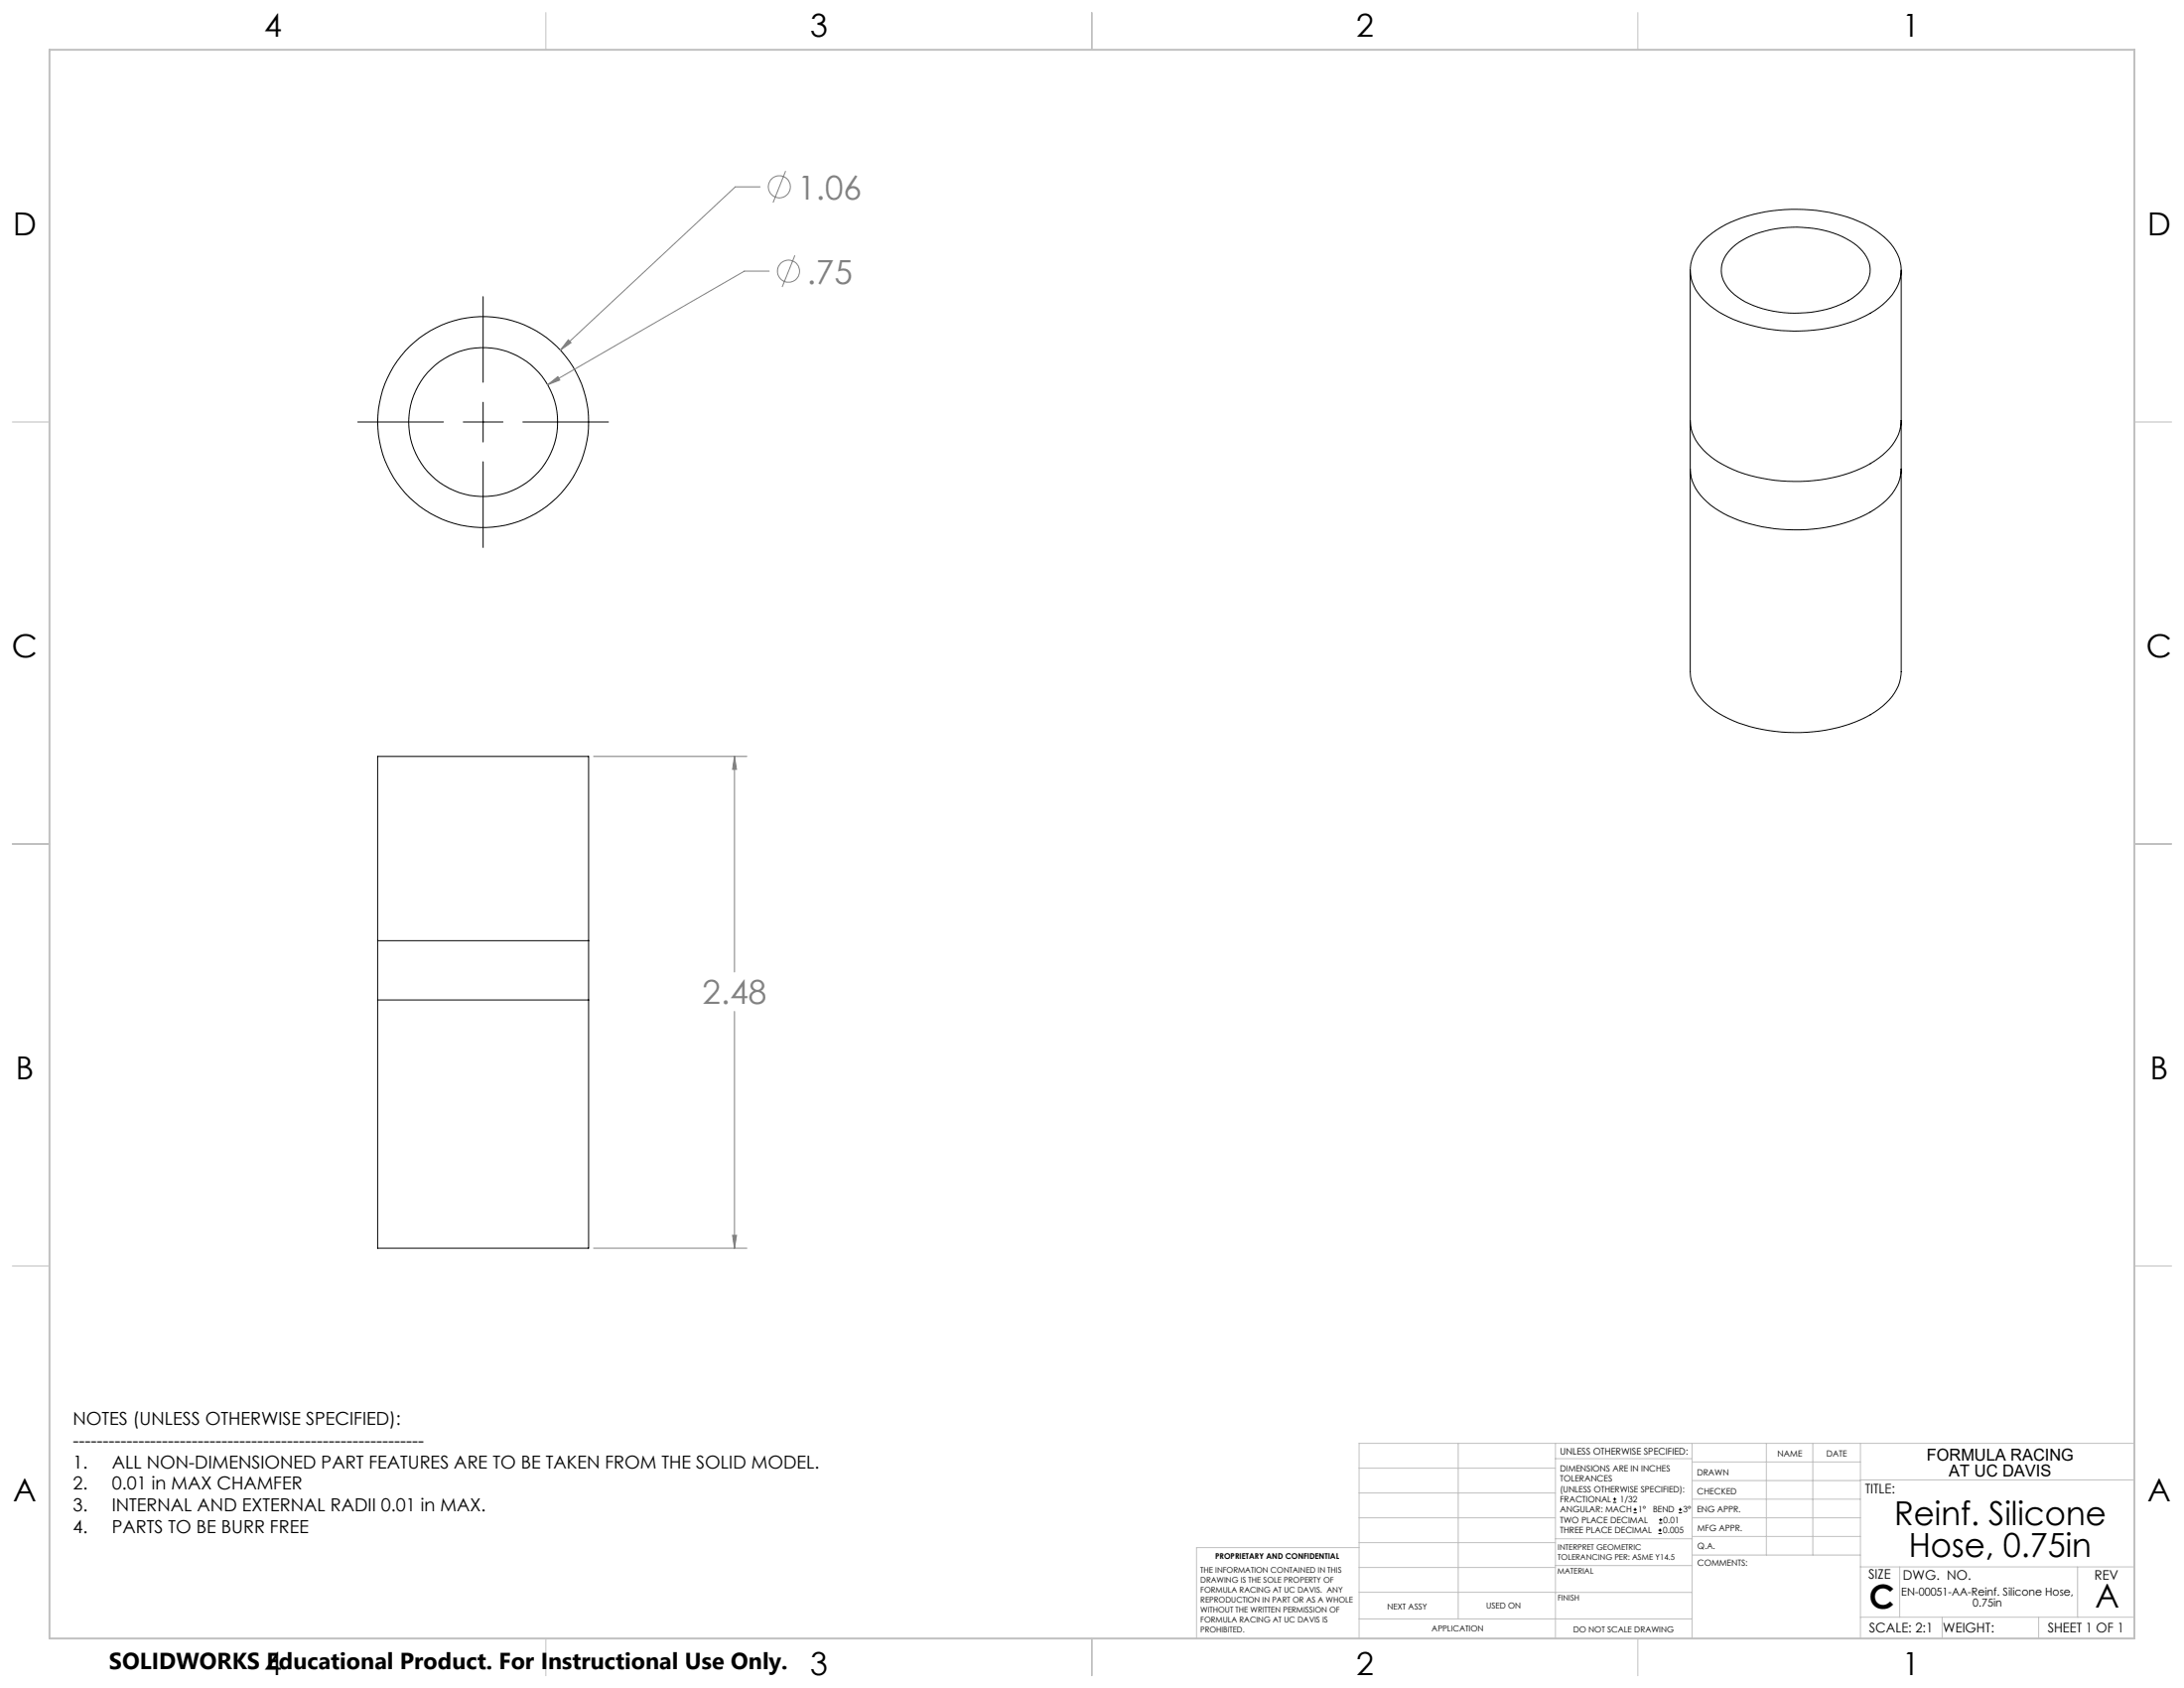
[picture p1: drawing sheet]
<svg xmlns="http://www.w3.org/2000/svg" width="559mm" height="432mm" viewBox="0 0 559 432" stroke-linecap="round" stroke-linejoin="round" font-family="sans-serif">
<g fill="none" stroke="#000" stroke-width=".25">
<path d="M123.6 75.9v21.9M432.5 69.1v102.7a11.7 11.7 0 0 0 5.2 9.2 36.8 36.8 0 0 0 23 6.4 36.1 36.1 0 0 0 20-6 12.4 12.4 0 0 0 5.7-9.6v-102.7M436.3 61.1a31.8 31.8 0 0 1 18.6-7.3 39.9 39.9 0 0 1 24.2 4.7 14 14 0 0 1 7.3 9.4 11.1 11.1 0 0 1-4.7 10 34.8 34.8 0 0 1-21 6.8 39.7 39.7 0 0 1-20.9-4.9 14.2 14.2 0 0 1-7.3-9.5 10.7 10.7 0 0 1 3.8-9.2zM443.4 63.2a25.4 25.4 0 0 1 17.8-5 23.2 23.2 0 0 1 14.7 5.4 7.3 7.3 0 0 1-.4 11.4 23.7 23.7 0 0 1-15 5.1 25.6 25.6 0 0 1-16.7-4.7 7.4 7.4 0 0 1-2.3-10zM91.5 107.9h22M118.5 107.9h10.2M123.6 102.9v10.2M123.6 118.1v22M133.8 107.9h21.9M432.5 107.6a11.7 11.7 0 0 0 5.2 9.2 36.8 36.8 0 0 0 23 6.4 36.1 36.1 0 0 0 20-6 12.4 12.4 0 0 0 5.7-9.6M432.5 120a11.8 11.8 0 0 0 5.2 9.2 35.6 35.6 0 0 0 21.3 6.3 36.9 36.9 0 0 0 21.7-6 12.4 12.4 0 0 0 5.7-9.5M96.6 193.5h54v125.8h-54z"/>
<path d="M96.6 240.6h54M96.6 255.8h54M412.7 384.3h.9M412.7 383.5h.9M413.1 383.1v.8M418 387h.8M418 386.2h.8M418.4 385.7v.9M424.3 392.3h.9M424.3 391.4h.9M424.5 389.6h.8M424.5 388.8h.8"/>
<path d="M424.7 391v.9M424.9 388.4v.8M429.5 387h.9M429.5 386.2h.9M429.9 385.7v.9"/>
<circle cx="123.6" cy="108" r="27"/>
<circle cx="123.6" cy="108" r="19"/>
</g>
<g fill="none" stroke="#808080" stroke-width=".25">
<path d="M194.5 47.8h-6.4l-44.7 41.8M201 43.7l-3.2 8.1M196.8 69.4h-6.3l-50.4 29M203.4 65.3l-3.3 8.1M140.1 98.4l2.6-2.1 .5 .9zM145.4 86.9l.7 .8-2.7 1.9zM151.9 193.5h39.2M187.9 193.5v55.1M187.9 193.5l.6 3.3h-1.1zM187.9 258.7v60.6M151.9 319.3h39.2M187.4 316h1.1l-.6 3.3z"/>
<circle cx="199.4" cy="47.8" r="2.83"/>
<circle cx="201.7" cy="69.4" r="2.83"/>
</g>
<g fill="none" stroke="#c0c0c0" stroke-width=".25">
<path d="M139.7 3.2v9.5M279.4 3.2v9.5M419.1 3.2v9.5M3.1 107.9h9.6M546.1 107.9h9.5M3.1 215.9h9.6M546.1 215.9h9.5M3.1 323.8h9.6M546.1 323.8h9.5M347.7 375.6h50.3M373.1 369.2v44.9M398 369.2v49.9"/>
<path d="M398 373.1h34.9M432.9 369.2v49.9M432.9 378.7h43.1M432.9 374h43.1M451.9 369.2v28.6M463.8 369.2v28.6M476 369.2v49.9M476 378.6h70.1M546.1 369.2h-198.4v49.9M347.7 394.6h50.3M347.7 388.3h50.3M347.7 381.9h50.3"/>
<path d="M347.7 395.9h-41.6v23.2M398 393.6h35M432.9 383.5h43.1M432.9 388.3h43.1M432.9 393h43.1M433 397.8h43M139.7 419.1v9.6M279.4 419.1v9.6M347.7 414.1h85.2M347.7 401h50.3M347.7 407.3h50.3M398 407.4h34.9"/>
<path d="M398 400.5h35M419.1 419.1v9.6M476 413.7h70.1M476 400.8h70.1M486.1 400.8v12.9M496.9 413.7v5.4M521.6 413.7v5.4M531.6 400.8v12.9"/>
</g>
<path d="M12.7 12.7h533.4v406.4h-533.4z" fill="none" stroke="#c0c0c0" stroke-width=".5"/>
<path d="M187.4 316h1.1l-.6 3.3zM187.9 193.5l.6 3.3h-1.1zM140.1 98.4l3.1-1.2-.5-.9zM145.4 86.9l-2 2.7 2.7-1.9z" fill="#808080"/>
<g font-size="8.5" fill="#808080">
<text x="204.1" y="51">1.06</text>
<text x="206.4" y="72.6">.75</text>
<text x="179.7" y="256.9">2.48</text>
</g>
<g font-size="8.5">
<text x="484.7" y="390.1">Reinf. Silicone</text>
<text x="488.4" y="398.2">Hose, 0.75in</text>
<text x="478.3" y="411.4">C</text>
<text x="536.1" y="411.3">A</text>
</g>
<g font-size="8.1">
<text x="67.6" y="9.3">4</text>
<text x="207.3" y="9.3">3</text>
<text x="347" y="9.3">2</text>
<text x="486.7" y="9.3">1</text>
<text x="3.3" y="60.1">D</text>
<text x="549.4" y="60.1">D</text>
<text x="3" y="168">C</text>
<text x="549.1" y="168">C</text>
<text x="4" y="276">B</text>
<text x="550.1" y="276">B</text>
<text x="3.3" y="383.9">A</text>
<text x="549.4" y="383.9">A</text>
<text x="67.6" y="428.4">4</text>
<text x="207.3" y="428.4">3</text>
<text x="347" y="428.4">2</text>
<text x="486.7" y="428.4">1</text>
</g>
<text font-size="5.9" x="27.9" y="427">SOLIDWORKS Educational Product. For Instructional Use Only.</text>
<g font-size="4.6">
<text x="18.6" y="364.4">NOTES (UNLESS OTHERWISE SPECIFIED):</text>
<text x="18.6" y="370">-----------------------------------------------------------</text>
<text x="18.6" y="375.5">1.</text>
<text x="28.7" y="375.5">ALL NON-DIMENSIONED PART FEATURES ARE TO BE TAKEN FROM THE SOLID MODEL.</text>
<text x="18.6" y="381.1">2.</text>
<text x="28.7" y="381.1">0.01 in MAX CHAMFER</text>
<text x="18.6" y="386.7">3.</text>
<text x="28.7" y="386.7">INTERNAL AND EXTERNAL RADII 0.01 in MAX.</text>
<text x="18.6" y="392.3">4.</text>
<text x="28.7" y="392.3">PARTS TO BE BURR FREE</text>
</g>
<g font-size="4.2">
<text x="493" y="373.5">FORMULA RACING</text>
<text x="498.7" y="377.8">AT UC DAVIS</text>
</g>
<g font-size="3.4">
<text x="477.2" y="381.9">TITLE:</text>
<text x="478.1" y="404">SIZE</text>
<text x="486.9" y="404">DWG. NO.</text>
<text x="535.9" y="404.1">REV</text>
<text x="478.2" y="417.6">SCALE: 2:1</text>
<text x="497.1" y="417.7">WEIGHT:</text>
<text x="523.9" y="417.6">SHEET 1 OF 1</text>
</g>
<g font-size="2.8">
<text x="486.5" y="408.2">EN-00051-AA-Reinf. Silicone Hose,</text>
<text x="504.8" y="411.1">0.75in</text>
</g>
<text font-size="2.4" x="399.2" y="372.1">UNLESS OTHERWISE SPECIFIED:</text>
<g font-size="2.2">
<text x="399.2" y="376.4">DIMENSIONS ARE IN INCHES</text>
<text x="434.2" y="377.3">DRAWN</text>
<text x="454.8" y="372.5">NAME</text>
<text x="467.3" y="372.6">DATE</text>
<text x="399.2" y="379">TOLERANCES</text>
<text x="399.2" y="381.7">(UNLESS OTHERWISE SPECIFIED):</text>
<text x="434.3" y="382.2">CHECKED</text>
<text x="399.2" y="389.6">TWO PLACE DECIMAL</text>
<text x="399.2" y="384.3">FRACTIONAL</text>
<text x="399.2" y="387">ANGULAR: MACH</text>
<text x="414.5" y="384.3">1/32</text>
<text x="419.1" y="387">1°</text>
<text x="422.9" y="387">BEND</text>
<text x="425.6" y="389.6">0.01</text>
<text x="430.6" y="387">3°</text>
<text x="434.2" y="386.9">ENG APPR.</text>
<text x="399.2" y="392.3">THREE PLACE DECIMAL</text>
<text x="425.5" y="392.3">0.005</text>
<text x="434.3" y="391.6">MFG APPR.</text>
<text x="434.3" y="396.3">Q.A.</text>
<text x="434.3" y="400.5">COMMENTS:</text>
</g>
<g font-size="2.1">
<text x="354.9" y="411.6">NEXT ASSY</text>
<text x="380.3" y="411.6">USED ON</text>
<text x="366.3" y="417.4">APPLICATION</text>
<text x="402.5" y="417.5">DO NOT SCALE DRAWING</text>
</g>
<g font-size="2">
<text x="310.9" y="398.8">PROPRIETARY AND CONFIDENTIAL</text>
<text x="398.6" y="396.5">INTERPRET GEOMETRIC</text>
<text x="398.6" y="399">TOLERANCING PER: ASME Y14.5</text>
<text x="307.2" y="402.4">THE INFORMATION CONTAINED IN THIS</text>
<text x="307.2" y="404.9">DRAWING IS THE SOLE PROPERTY OF</text>
<text x="307.2" y="407.5">FORMULA RACING AT UC DAVIS. ANY</text>
<text x="398.5" y="402.6">MATERIAL</text>
<text x="307.2" y="410">REPRODUCTION IN PART OR AS A WHOLE</text>
<text x="307.2" y="412.5">WITHOUT THE WRITTEN PERMISSION OF</text>
<text x="398.5" y="409.4">FINISH</text>
<text x="307.2" y="415">FORMULA RACING AT UC DAVIS IS</text>
<text x="307.2" y="417.6">PROHIBITED.</text>
</g>
</svg>
